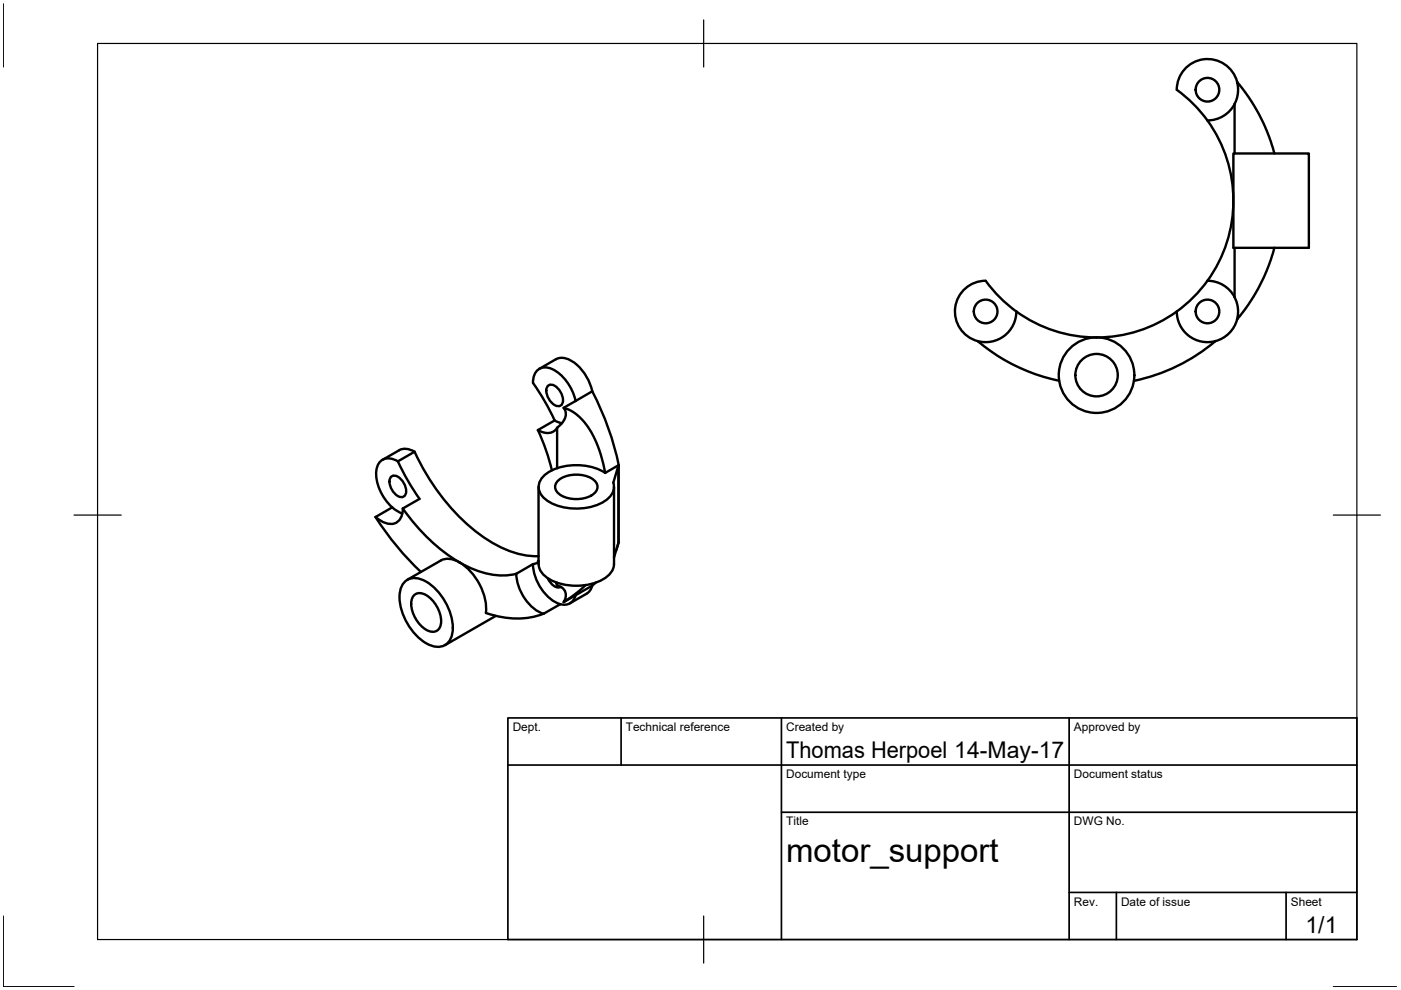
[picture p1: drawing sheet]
<svg xmlns="http://www.w3.org/2000/svg" width="297mm" height="210mm" viewBox="0 0 297 210" stroke-linecap="round" stroke-linejoin="round" font-family="sans-serif">
<!-- layer: Visible -->
<g fill="none" stroke="#000" stroke-width=".51">
<path d="M262.3 17.3a6.5 6.5 0 0 0-7.2-4.7 6.5 6.5 0 0 0-5.6 6.4 29 29 0 0 1 6.5 6.5M256 25.5a29 29 0 0 1 0 34M261.5 32.5h16v20h-16zM261.8 32.5v-10.4l.5-1.3 .2-1.2v-1.2l-.2-1 2.5 3.4 2 3.2 1.7 3.5 1.7 5M261.8 22.1a6.5 6.5 0 0 1-5.8 3.4M256 59.5a29 29 0 0 1-6.5 6.5M256 59.5a6.5 6.5 0 0 1 5.8 3.5M261.8 52.5v10.5l.4 1.2 .3 1.3v1.2l-.2 1 2.4-3.1 2-3.2 1.8-3.9 1.7-5M114.3 78.2l3.6-2a3.6 3.6 0 0 1 3.7 .6 10.5 10.5 0 0 1 4 6.2l-3.6 2M204.7 61.1a6.5 6.5 0 0 1 4.3-1.6 28.8 28.8 0 0 0 6.5 6.5 6.5 6.5 0 0 1-9.2 6 6.5 6.5 0 0 1-1.6-10.9zM207.3 72.3a38.9 38.9 0 0 0 17.3 8.4M215.5 66a29 29 0 0 0 34 0"/>
<path d="M249.5 66a6.5 6.5 0 0 0 5.7 6.5 6.5 6.5 0 0 0 7.1-4.8M257.7 72.3a39 39 0 0 1-17.3 8.5M84.4 97.8l2.1 4.1 2.5 3.9-3.6 2M87.9 95.8a3.3 3.3 0 0 0-3.3-.4l-3.5 2.1M87.9 95.8l-3.6 2a2.82 2.82 0 0 0-4.1 .6 7.5 7.5 0 0 0 1.2 7.1 7.9 7.9 0 0 0 3.9 3.4M87.9 95.8a44.4 44.4 0 0 0 15.8 18.9 19.2 19.2 0 0 0 10.5 3.2M116.1 81.9a1.26 1.26 0 0 1 2 .2 3.3 3.3 0 0 1 1 3.7 1.26 1.26 0 0 1-2-.3 3.3 3.3 0 0 1-1-3.6zM117.6 89.2l-3.6 2M118.1 99.3v-8.6l1.2-1.2 .5-.8 .2-1.1-.5-1.1 1.5 .5 1.4 1 1.6 1.6 1.1 1.5 1 2 .9 2.2 1.3 5M118.1 90.7a2.54 2.54 0 0 1-3.3 .8l-.8-.3 1.8 4.2 1.2 4.3M122 85l-2.5 1.5M122 85a9.9 9.9 0 0 0-5-6.8 2.6 2.6 0 0 0-3.9 2.2l-.1 .8 2 3.1 2.2 4a2.08 2.08 0 0 0 1.9 1.4"/>
<path d="M125.6 83a61.3 61.3 0 0 1 5.6 15.6M79.6 109.6a61.8 61.8 0 0 0 9.6 11.7M82.8 101.2a1.26 1.26 0 0 1 2 .2 3.3 3.3 0 0 1 1.1 3.6 1.26 1.26 0 0 1-2-.2 3.3 3.3 0 0 1-1.1-3.6zM83.1 107.6l-3.5 2M85.4 107.8a39.8 39.8 0 0 0 12 11.4M85.4 107.8a2.77 2.77 0 0 1-2.8 3.3 5.3 5.3 0 0 1-3-1.5M97.4 119.2a16.5 16.5 0 0 0 12.1 2.5 10 10 0 0 0 5.2 8.2l.6 .2M97.4 119.2a12.2 12.2 0 0 1 5.6 10.8 17.7 17.7 0 0 0 12.2 .1l3.6-2M97.4 119.2a4.1 4.1 0 0 0-4-.4l-7 4.1M113 119.6l-3.6 2.1M114.2 103.2v16.4M114.2 118.9l-.2 .1 .2 .1"/>
<path d="M114.2 119.2l-1.2 .4a9.7 9.7 0 0 0 5.8 8.5M118.4 101.8a6.6 6.6 0 0 1 7.5 0 1.86 1.86 0 0 1 .8 1.8 1.86 1.86 0 0 1-1.3 1.5 6.8 6.8 0 0 1-7-.4 1.74 1.74 0 0 1 0-2.9zM128.3 100.3l2.9-1.7-.1 16.4M128.3 100.3a12 12 0 0 0-12.7 .3 3.1 3.1 0 0 0-.1 5.1 11.9 11.9 0 0 0 12.9 .4 3.3 3.3 0 0 0 1.6-3.8l1.1-3.7v16.4l-.9 3.2M130.2 103.2v16.4a4.5 4.5 0 0 1-3.3 3.7 12.2 12.2 0 0 1-11.2-1 3.5 3.5 0 0 1-1.5-2.7M131.2 115l-.6 1.7M85.8 123.4a3.6 3.6 0 0 1 4.6-.1 12.1 12.1 0 0 1 5.5 10.8 3.2 3.2 0 0 1-4.6 2.7 11.9 11.9 0 0 1-6.5-11.2l.2-.9zM87.7 126.3a2.31 2.31 0 0 1 3.3 .3 6.8 6.8 0 0 1 2.5 5.8 1.85 1.85 0 0 1-1.2 1.5 1.85 1.85 0 0 1-1.9-.4 6.8 6.8 0 0 1-3.2-6.2zM105.1 130.6l-10.8 6.2M116.1 122.6a2.83 2.83 0 0 0 2.5 1.9l.3-.1M117.8 123.4l.3 .8M118.1 123.6v.6l.9 .3 .8 .8 .2 1.1-.5 1.3 2.5-1.8 2.1-1.9"/>
<path d="M122 126.2l-2.5 1.5M122 126.2a2.46 2.46 0 0 1-3.2 1.9M124.4 125.9l-3.6 2M125.5 124.2l-3.5 2M126.3 123.5l-.2 .2a1.69 1.69 0 0 0-.9 1.3l-.8 .9"/>
<circle cx="256" cy="19" r="2.51"/>
<circle cx="209" cy="66" r="2.51"/>
<circle cx="232.5" cy="79.5" r="8"/>
<circle cx="232.5" cy="79.5" r="4.5"/>
<circle cx="256" cy="66" r="2.51"/>
</g>
<!-- layer: Border -->
<path d="M.7 .8v13.4M20.7 9.2h267v190h-267zM149.2 4.2v10M15.7 109.2h10M282.7 109.2h10M.7 194.2v15h15M149.2 194.2v10M282.7 209.2h13.4" fill="none" stroke="#000" stroke-width=".25"/>
<!-- layer: TitleBlock -->
<path d="M107.7 152.2h180v47h-180zM131.7 152.2v10M165.7 152.2v47M226.7 152.2v47M107.7 162.2h180M165.7 172.2h122M226.7 189.2h61M236.7 189.2v10M272.7 189.2v10" fill="none" stroke="#000" stroke-width=".36"/>
<text font-size="7" x="166.7" y="182.7">motor_support</text>
<g font-size="4.9">
<text x="166.7" y="160.7">Thomas Herpoel 14-May-17</text>
<text x="276.8" y="197.9">1/1</text>
</g>
<g font-size="2.5">
<text x="108.7" y="155">Dept.</text>
<text x="132.7" y="155">Technical reference</text>
<text x="166.7" y="155">Created by</text>
<text x="227.7" y="155">Approved by</text>
<text x="166.7" y="165">Document type</text>
<text x="227.7" y="165">Document status</text>
<text x="166.7" y="175">Title</text>
<text x="227.7" y="175">DWG No.</text>
<text x="227.7" y="192">Rev.</text>
<text x="237.7" y="192">Date of issue</text>
<text x="273.7" y="192">Sheet</text>
</g>
</svg>
